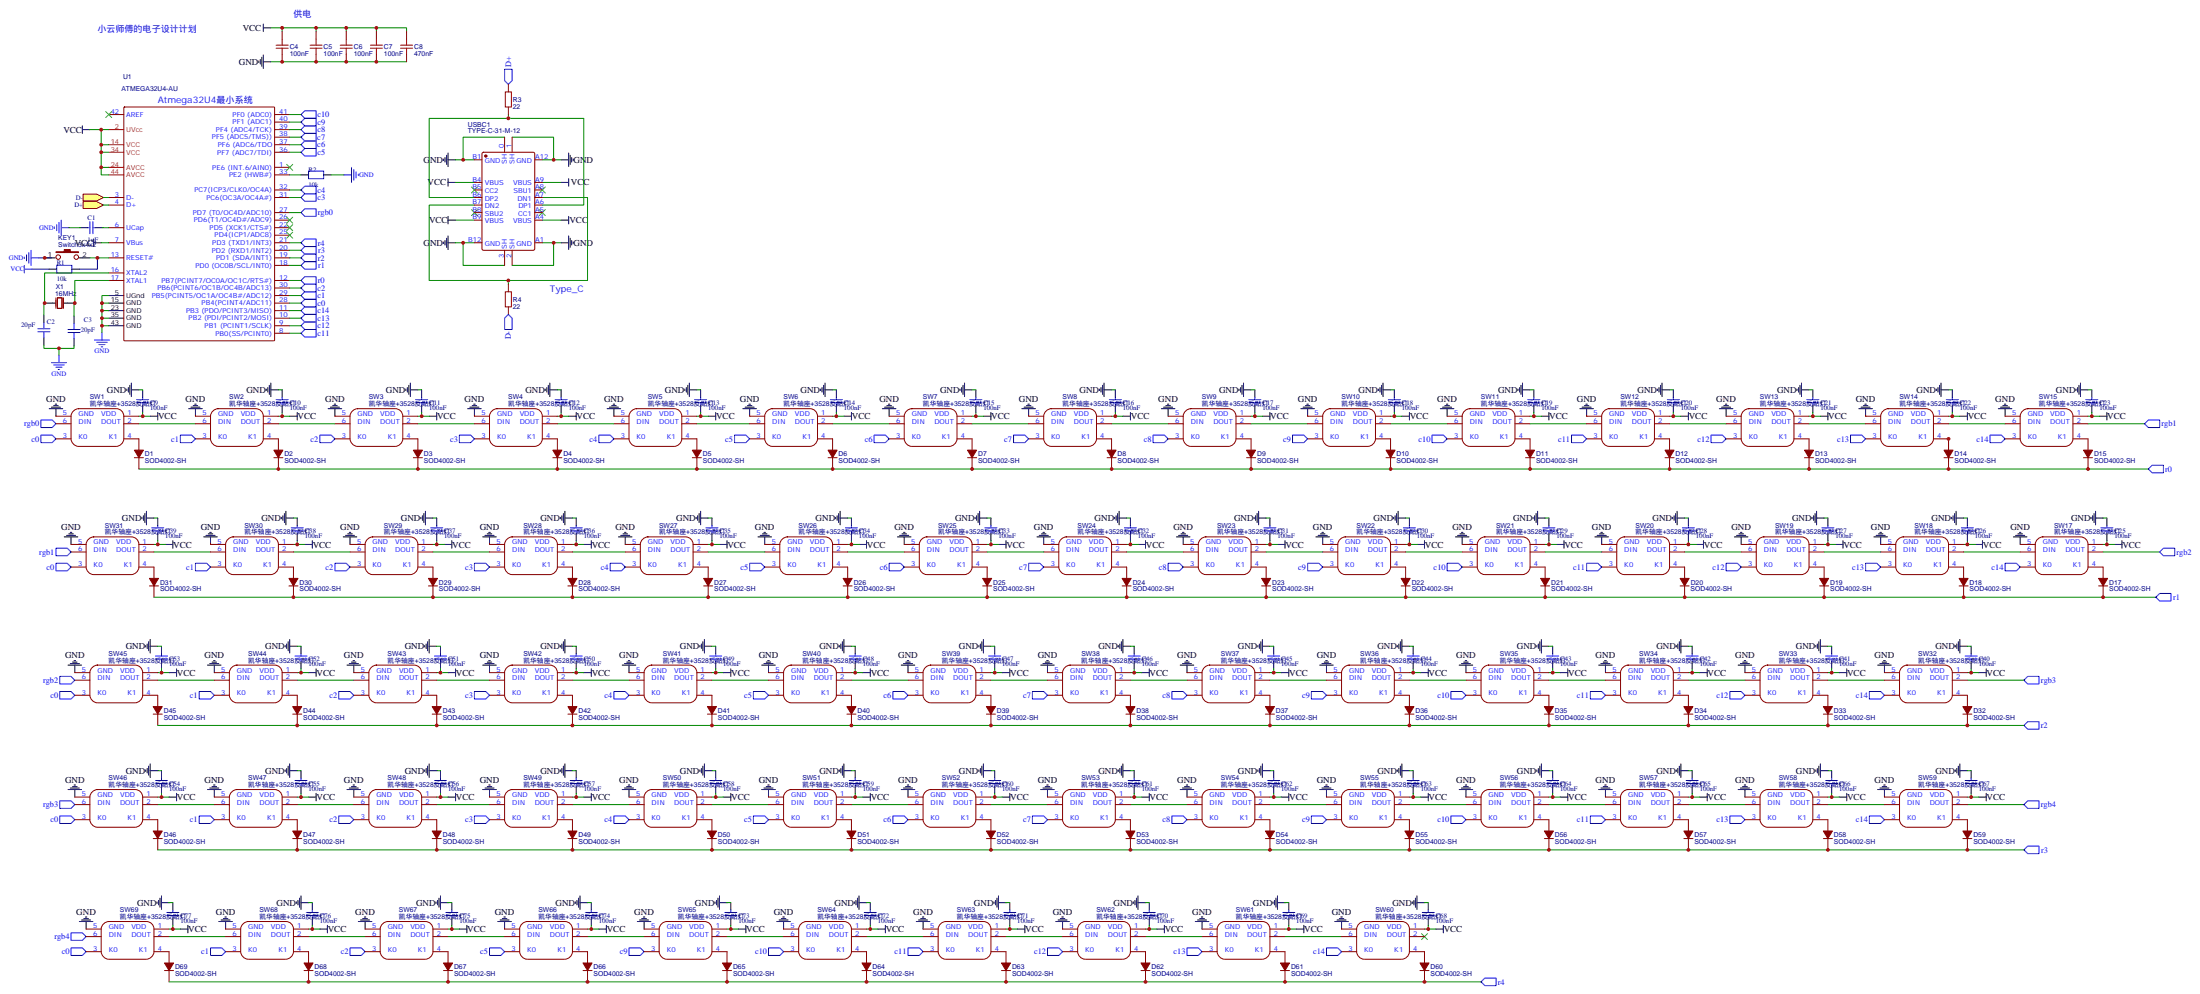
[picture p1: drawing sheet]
# Altium schematic sheet Flame68.schdoc
size 750 x 347 mm

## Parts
C1  1uF  [C0805]
C2  20pF  [C0805]
C3  20pF  [C0805]
C4  100nF  [C0805]
C5  100nF  [C0805]
C6  100nF  [C0805]
C7  100nF  [C0805]
C8  470nF  [C0805]
C9  100nF  [C0805]
C10  100nF  [C0805]
C11  100nF  [C0805]
C12  100nF  [C0805]
C13  100nF  [C0805]
C14  100nF  [C0805]
C15  100nF  [C0805]
C16  100nF  [C0805]
C17  100nF  [C0805]
C18  100nF  [C0805]
C19  100nF  [C0805]
C20  100nF  [C0805]
C21  100nF  [C0805]
C22  100nF  [C0805]
C23  100nF  [C0805]
C25  100nF  [C0805]
C26  100nF  [C0805]
C27  100nF  [C0805]
C28  100nF  [C0805]
C29  100nF  [C0805]
C30  100nF  [C0805]
C31  100nF  [C0805]
C32  100nF  [C0805]
C33  100nF  [C0805]
C34  100nF  [C0805]
C35  100nF  [C0805]
C36  100nF  [C0805]
C37  100nF  [C0805]
C38  100nF  [C0805]
C39  100nF  [C0805]
C40  100nF  [C0805]
C41  100nF  [C0805]
C42  100nF  [C0805]
C43  100nF  [C0805]
C44  100nF  [C0805]
C45  100nF  [C0805]
C46  100nF  [C0805]
C47  100nF  [C0805]
C48  100nF  [C0805]
C49  100nF  [C0805]
C50  100nF  [C0805]
C51  100nF  [C0805]
C52  100nF  [C0805]
C53  100nF  [C0805]
C54  100nF  [C0805]
C55  100nF  [C0805]
C56  100nF  [C0805]
C57  100nF  [C0805]
C58  100nF  [C0805]
C59  100nF  [C0805]
C60  100nF  [C0805]
C61  100nF  [C0805]
C62  100nF  [C0805]
C63  100nF  [C0805]
C64  100nF  [C0805]
C65  100nF  [C0805]
C66  100nF  [C0805]
C67  100nF  [C0805]
C68  100nF  [C0805]
C69  100nF  [C0805]
C70  100nF  [C0805]
C71  100nF  [C0805]
C72  100nF  [C0805]
C73  100nF  [C0805]
C74  100nF  [C0805]
C75  100nF  [C0805]
C76  100nF  [C0805]
C77  100nF  [C0805]
D1  SOD4002-SH  [SOD-123F_L2.8-W1.8-LS3.7-RD]
D2  SOD4002-SH  [SOD-123F_L2.8-W1.8-LS3.7-RD]
D3  SOD4002-SH  [SOD-123F_L2.8-W1.8-LS3.7-RD]
D4  SOD4002-SH  [SOD-123F_L2.8-W1.8-LS3.7-RD]
D5  SOD4002-SH  [SOD-123F_L2.8-W1.8-LS3.7-RD]
D6  SOD4002-SH  [SOD-123F_L2.8-W1.8-LS3.7-RD]
D7  SOD4002-SH  [SOD-123F_L2.8-W1.8-LS3.7-RD]
D8  SOD4002-SH  [SOD-123F_L2.8-W1.8-LS3.7-RD]
D9  SOD4002-SH  [SOD-123F_L2.8-W1.8-LS3.7-RD]
D10  SOD4002-SH  [SOD-123F_L2.8-W1.8-LS3.7-RD]
D11  SOD4002-SH  [SOD-123F_L2.8-W1.8-LS3.7-RD]
D12  SOD4002-SH  [SOD-123F_L2.8-W1.8-LS3.7-RD]
D13  SOD4002-SH  [SOD-123F_L2.8-W1.8-LS3.7-RD]
D14  SOD4002-SH  [SOD-123F_L2.8-W1.8-LS3.7-RD]
D15  SOD4002-SH  [SOD-123F_L2.8-W1.8-LS3.7-RD]
D17  SOD4002-SH  [SOD-123F_L2.8-W1.8-LS3.7-RD]
D18  SOD4002-SH  [SOD-123F_L2.8-W1.8-LS3.7-RD]
D19  SOD4002-SH  [SOD-123F_L2.8-W1.8-LS3.7-RD]
D20  SOD4002-SH  [SOD-123F_L2.8-W1.8-LS3.7-RD]
D21  SOD4002-SH  [SOD-123F_L2.8-W1.8-LS3.7-RD]
D22  SOD4002-SH  [SOD-123F_L2.8-W1.8-LS3.7-RD]
D23  SOD4002-SH  [SOD-123F_L2.8-W1.8-LS3.7-RD]
D24  SOD4002-SH  [SOD-123F_L2.8-W1.8-LS3.7-RD]
D25  SOD4002-SH  [SOD-123F_L2.8-W1.8-LS3.7-RD]
D26  SOD4002-SH  [SOD-123F_L2.8-W1.8-LS3.7-RD]
D27  SOD4002-SH  [SOD-123F_L2.8-W1.8-LS3.7-RD]
D28  SOD4002-SH  [SOD-123F_L2.8-W1.8-LS3.7-RD]
D29  SOD4002-SH  [SOD-123F_L2.8-W1.8-LS3.7-RD]
D30  SOD4002-SH  [SOD-123F_L2.8-W1.8-LS3.7-RD]
D31  SOD4002-SH  [SOD-123F_L2.8-W1.8-LS3.7-RD]
D32  SOD4002-SH  [SOD-123F_L2.8-W1.8-LS3.7-RD]
D33  SOD4002-SH  [SOD-123F_L2.8-W1.8-LS3.7-RD]
D34  SOD4002-SH  [SOD-123F_L2.8-W1.8-LS3.7-RD]
D35  SOD4002-SH  [SOD-123F_L2.8-W1.8-LS3.7-RD]
D36  SOD4002-SH  [SOD-123F_L2.8-W1.8-LS3.7-RD]
D37  SOD4002-SH  [SOD-123F_L2.8-W1.8-LS3.7-RD]
D38  SOD4002-SH  [SOD-123F_L2.8-W1.8-LS3.7-RD]
D39  SOD4002-SH  [SOD-123F_L2.8-W1.8-LS3.7-RD]
D40  SOD4002-SH  [SOD-123F_L2.8-W1.8-LS3.7-RD]
D41  SOD4002-SH  [SOD-123F_L2.8-W1.8-LS3.7-RD]
D42  SOD4002-SH  [SOD-123F_L2.8-W1.8-LS3.7-RD]
D43  SOD4002-SH  [SOD-123F_L2.8-W1.8-LS3.7-RD]
D44  SOD4002-SH  [SOD-123F_L2.8-W1.8-LS3.7-RD]
D45  SOD4002-SH  [SOD-123F_L2.8-W1.8-LS3.7-RD]
D46  SOD4002-SH  [SOD-123F_L2.8-W1.8-LS3.7-RD]
D47  SOD4002-SH  [SOD-123F_L2.8-W1.8-LS3.7-RD]
D48  SOD4002-SH  [SOD-123F_L2.8-W1.8-LS3.7-RD]
D49  SOD4002-SH  [SOD-123F_L2.8-W1.8-LS3.7-RD]
D50  SOD4002-SH  [SOD-123F_L2.8-W1.8-LS3.7-RD]
D51  SOD4002-SH  [SOD-123F_L2.8-W1.8-LS3.7-RD]
D52  SOD4002-SH  [SOD-123F_L2.8-W1.8-LS3.7-RD]
D53  SOD4002-SH  [SOD-123F_L2.8-W1.8-LS3.7-RD]
D54  SOD4002-SH  [SOD-123F_L2.8-W1.8-LS3.7-RD]
D55  SOD4002-SH  [SOD-123F_L2.8-W1.8-LS3.7-RD]
D56  SOD4002-SH  [SOD-123F_L2.8-W1.8-LS3.7-RD]
D57  SOD4002-SH  [SOD-123F_L2.8-W1.8-LS3.7-RD]
D58  SOD4002-SH  [SOD-123F_L2.8-W1.8-LS3.7-RD]
D59  SOD4002-SH  [SOD-123F_L2.8-W1.8-LS3.7-RD]
D60  SOD4002-SH  [SOD-123F_L2.8-W1.8-LS3.7-RD]
D61  SOD4002-SH  [SOD-123F_L2.8-W1.8-LS3.7-RD]
D62  SOD4002-SH  [SOD-123F_L2.8-W1.8-LS3.7-RD]
D63  SOD4002-SH  [SOD-123F_L2.8-W1.8-LS3.7-RD]
D64  SOD4002-SH  [SOD-123F_L2.8-W1.8-LS3.7-RD]
D65  SOD4002-SH  [SOD-123F_L2.8-W1.8-LS3.7-RD]
D66  SOD4002-SH  [SOD-123F_L2.8-W1.8-LS3.7-RD]
D67  SOD4002-SH  [SOD-123F_L2.8-W1.8-LS3.7-RD]
D68  SOD4002-SH  [SOD-123F_L2.8-W1.8-LS3.7-RD]
D69  SOD4002-SH  [SOD-123F_L2.8-W1.8-LS3.7-RD]
KEY1  Switch3x4x2  [SW-SMD_L4.0-W2.9-LS5.0]
R1  10k  [R0805]
R2  10k  [R0805]
R3  22  [R0805]
R4  22  [R0805]
SW1  凯华轴座+3528反贴灯  [凯华轴座+3528反贴灯（无丝印）1]
SW2  凯华轴座+3528反贴灯  [凯华轴座+3528反贴灯（无丝印）1]
SW3  凯华轴座+3528反贴灯  [凯华轴座+3528反贴灯（无丝印）1]
SW4  凯华轴座+3528反贴灯  [凯华轴座+3528反贴灯（无丝印）1]
SW5  凯华轴座+3528反贴灯  [凯华轴座+3528反贴灯（无丝印）1]
SW6  凯华轴座+3528反贴灯  [凯华轴座+3528反贴灯（无丝印）1]
SW7  凯华轴座+3528反贴灯  [凯华轴座+3528反贴灯（无丝印）1]
SW8  凯华轴座+3528反贴灯  [凯华轴座+3528反贴灯（无丝印）1]
SW9  凯华轴座+3528反贴灯  [凯华轴座+3528反贴灯（无丝印）1]
SW10  凯华轴座+3528反贴灯  [凯华轴座+3528反贴灯（无丝印）1]
SW11  凯华轴座+3528反贴灯  [凯华轴座+3528反贴灯（无丝印）1]
SW12  凯华轴座+3528反贴灯  [凯华轴座+3528反贴灯（无丝印）1]
SW13  凯华轴座+3528反贴灯  [凯华轴座+3528反贴灯（无丝印）1]
SW14  凯华轴座+3528反贴灯  [凯华轴座+3528反贴灯（无丝印）1]
SW15  凯华轴座+3528反贴灯  [凯华轴座+3528反贴灯（无丝印）1]
SW17  凯华轴座+3528反贴灯  [凯华轴座+3528反贴灯（无丝印）1]
SW18  凯华轴座+3528反贴灯  [凯华轴座+3528反贴灯（无丝印）1]
SW19  凯华轴座+3528反贴灯  [凯华轴座+3528反贴灯（无丝印）1]
SW20  凯华轴座+3528反贴灯  [凯华轴座+3528反贴灯（无丝印）1]
SW21  凯华轴座+3528反贴灯  [凯华轴座+3528反贴灯（无丝印）1]
SW22  凯华轴座+3528反贴灯  [凯华轴座+3528反贴灯（无丝印）1]
SW23  凯华轴座+3528反贴灯  [凯华轴座+3528反贴灯（无丝印）1]
SW24  凯华轴座+3528反贴灯  [凯华轴座+3528反贴灯（无丝印）1]
SW25  凯华轴座+3528反贴灯  [凯华轴座+3528反贴灯（无丝印）1]
SW26  凯华轴座+3528反贴灯  [凯华轴座+3528反贴灯（无丝印）1]
SW27  凯华轴座+3528反贴灯  [凯华轴座+3528反贴灯（无丝印）1]
SW28  凯华轴座+3528反贴灯  [凯华轴座+3528反贴灯（无丝印）1]
SW29  凯华轴座+3528反贴灯  [凯华轴座+3528反贴灯（无丝印）1]
SW30  凯华轴座+3528反贴灯  [凯华轴座+3528反贴灯（无丝印）1]
SW31  凯华轴座+3528反贴灯  [凯华轴座+3528反贴灯（无丝印）1]
SW32  凯华轴座+3528反贴灯  [凯华轴座+3528反贴灯（无丝印）1]
SW33  凯华轴座+3528反贴灯  [凯华轴座+3528反贴灯（无丝印）1]
SW34  凯华轴座+3528反贴灯  [凯华轴座+3528反贴灯（无丝印）1]
SW35  凯华轴座+3528反贴灯  [凯华轴座+3528反贴灯（无丝印）1]
SW36  凯华轴座+3528反贴灯  [凯华轴座+3528反贴灯（无丝印）1]
SW37  凯华轴座+3528反贴灯  [凯华轴座+3528反贴灯（无丝印）1]
SW38  凯华轴座+3528反贴灯  [凯华轴座+3528反贴灯（无丝印）1]
SW39  凯华轴座+3528反贴灯  [凯华轴座+3528反贴灯（无丝印）1]
SW40  凯华轴座+3528反贴灯  [凯华轴座+3528反贴灯（无丝印）1]
SW41  凯华轴座+3528反贴灯  [凯华轴座+3528反贴灯（无丝印）1]
SW42  凯华轴座+3528反贴灯  [凯华轴座+3528反贴灯（无丝印）1]
SW43  凯华轴座+3528反贴灯  [凯华轴座+3528反贴灯（无丝印）1]
SW44  凯华轴座+3528反贴灯  [凯华轴座+3528反贴灯（无丝印）1]
SW45  凯华轴座+3528反贴灯  [凯华轴座+3528反贴灯（无丝印）1]
SW46  凯华轴座+3528反贴灯  [凯华轴座+3528反贴灯（无丝印）1]
SW47  凯华轴座+3528反贴灯  [凯华轴座+3528反贴灯（无丝印）1]
SW48  凯华轴座+3528反贴灯  [凯华轴座+3528反贴灯（无丝印）1]
SW49  凯华轴座+3528反贴灯  [凯华轴座+3528反贴灯（无丝印）1]
SW50  凯华轴座+3528反贴灯  [凯华轴座+3528反贴灯（无丝印）1]
SW51  凯华轴座+3528反贴灯  [凯华轴座+3528反贴灯（无丝印）1]
SW52  凯华轴座+3528反贴灯  [凯华轴座+3528反贴灯（无丝印）1]
SW53  凯华轴座+3528反贴灯  [凯华轴座+3528反贴灯（无丝印）1]
SW54  凯华轴座+3528反贴灯  [凯华轴座+3528反贴灯（无丝印）1]
SW55  凯华轴座+3528反贴灯  [凯华轴座+3528反贴灯（无丝印）1]
SW56  凯华轴座+3528反贴灯  [凯华轴座+3528反贴灯（无丝印）1]
SW57  凯华轴座+3528反贴灯  [凯华轴座+3528反贴灯（无丝印）1]
SW58  凯华轴座+3528反贴灯  [凯华轴座+3528反贴灯（无丝印）1]
SW59  凯华轴座+3528反贴灯  [凯华轴座+3528反贴灯（无丝印）1]
SW60  凯华轴座+3528反贴灯  [凯华轴座+3528反贴灯（无丝印）1]
SW61  凯华轴座+3528反贴灯  [凯华轴座+3528反贴灯（无丝印）1]
SW62  凯华轴座+3528反贴灯  [凯华轴座+3528反贴灯（无丝印）1]
SW63  凯华轴座+3528反贴灯  [凯华轴座+3528反贴灯（无丝印）1]
SW64  凯华轴座+3528反贴灯  [凯华轴座+3528反贴灯（无丝印）1]
SW65  凯华轴座+3528反贴灯  [凯华轴座+3528反贴灯（无丝印）1]
SW66  凯华轴座+3528反贴灯  [凯华轴座+3528反贴灯（无丝印）1]
SW67  凯华轴座+3528反贴灯  [凯华轴座+3528反贴灯（无丝印）1]
SW68  凯华轴座+3528反贴灯  [凯华轴座+3528反贴灯（无丝印）1]
SW69  凯华轴座+3528反贴灯  [凯华轴座+3528反贴灯（无丝印）1]
U1  ATMEGA32U4-AU  [QFP-44_L10.0-W10.0-P0.80-LS13.2-BL]
USBC1  TYPE-C-31-M-12  [USB-C_SMD-TYPE-C-31-M-12]
X1  16MHz  [OSC-SMD_2P-L5.0-W3.2]

## Ports
c0 (in), c1 (in), c2 (in), c3 (in), c4 (in), c5 (in), c6 (in), c7 (in), c8 (in), c9 (in), c10 (in), c11 (in), c12 (in), c13 (in), c14 (in), D+ (in), D- (in), r0 (in), r1 (in), r2 (in), r3 (in), r4 (in), rgb0 (in), rgb1 (in), rgb2 (in), rgb3 (in), rgb4 (in)

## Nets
GND: C1.1 C2.2 C3.2 C4.1 C5.1 C6.1 C7.1 C8.1 C9.2 C10.2 C11.2 C12.2 C13.2 C14.2 C15.2 C16.2 C17.2 C18.2 C19.2 C20.2 C21.2 C22.2 C23.2 C25.2 C26.2 C27.2 C28.2 C29.2 C30.2 C31.2 C32.2 C33.2 C34.2 C35.2 C36.2 C37.2 C38.2 C39.2 C40.2 C41.2 C42.2 C43.2 C44.2 C45.2 C46.2 C47.2 C48.2 C49.2 C50.2 C51.2 C52.2 C53.2 C54.2 C55.2 C56.2 C57.2 C58.2 C59.2 C60.2 C61.2 C62.2 C63.2 C64.2 C65.2 C66.2 C67.2 C68.2 C69.2 C70.2 C71.2 C72.2 C73.2 C74.2 C75.2 C76.2 C77.2 KEY1.1 R2.2 SW1.5 SW2.5 SW3.5 SW4.5 SW5.5 SW6.5 SW7.5 SW8.5 SW9.5 SW10.5 SW11.5 SW12.5 SW13.5 SW14.5 SW15.5 SW17.5 SW18.5 SW19.5 SW20.5 SW21.5 SW22.5 SW23.5 SW24.5 SW25.5 SW26.5 SW27.5 SW28.5 SW29.5 SW30.5 SW31.5 SW32.5 SW33.5 SW34.5 SW35.5 SW36.5 SW37.5 SW38.5 SW39.5 SW40.5 SW41.5 SW42.5 SW43.5 SW44.5 SW45.5 SW46.5 SW47.5 SW48.5 SW49.5 SW50.5 SW51.5 SW52.5 SW53.5 SW54.5 SW55.5 SW56.5 SW57.5 SW58.5 SW59.5 SW60.5 SW61.5 SW62.5 SW63.5 SW64.5 SW65.5 SW66.5 SW67.5 SW68.5 SW69.5 U1.5(UGnd) U1.15(GND) U1.23(GND) U1.35(GND) U1.43(GND) USBC1.0(SH) USBC1.1(SH) USBC1.2(SH) USBC1.3(SH) USBC1.A1(GND) USBC1.A12(GND) USBC1.B1(GND) USBC1.B12(GND)
VCC: C4.2 C5.2 C6.2 C7.2 C8.2 C9.1 C10.1 C11.1 C12.1 C13.1 C14.1 C15.1 C16.1 C17.1 C18.1 C19.1 C20.1 C21.1 C22.1 C23.1 C25.1 C26.1 C27.1 C28.1 C29.1 C30.1 C31.1 C32.1 C33.1 C34.1 C35.1 C36.1 C37.1 C38.1 C39.1 C40.1 C41.1 C42.1 C43.1 C44.1 C45.1 C46.1 C47.1 C48.1 C49.1 C50.1 C51.1 C52.1 C53.1 C54.1 C55.1 C56.1 C57.1 C58.1 C59.1 C60.1 C61.1 C62.1 C63.1 C64.1 C65.1 C66.1 C67.1 C68.1 C69.1 C70.1 C71.1 C72.1 C73.1 C74.1 C75.1 C76.1 C77.1 R1.1 SW1.1 SW2.1 SW3.1 SW4.1 SW5.1 SW6.1 SW7.1 SW8.1 SW9.1 SW10.1 SW11.1 SW12.1 SW13.1 SW14.1 SW15.1 SW17.1 SW18.1 SW19.1 SW20.1 SW21.1 SW22.1 SW23.1 SW24.1 SW25.1 SW26.1 SW27.1 SW28.1 SW29.1 SW30.1 SW31.1 SW32.1 SW33.1 SW34.1 SW35.1 SW36.1 SW37.1 SW38.1 SW39.1 SW40.1 SW41.1 SW42.1 SW43.1 SW44.1 SW45.1 SW46.1 SW47.1 SW48.1 SW49.1 SW50.1 SW51.1 SW52.1 SW53.1 SW54.1 SW55.1 SW56.1 SW57.1 SW58.1 SW59.1 SW60.1 SW61.1 SW62.1 SW63.1 SW64.1 SW65.1 SW66.1 SW67.1 SW68.1 SW69.1 U1.2(UVcc) U1.7(VBus) U1.14(VCC) U1.24(AVCC) U1.34(VCC) U1.44(AVCC) USBC1.A4(VBUS) USBC1.A9(VBUS) USBC1.B4(VBUS) USBC1.B9(VBUS)
c0: SW1.3 SW31.3 SW45.3 SW46.3 SW69.3 U1.28(PB4(PCINT4/ADC11)) ; port c0
c1: SW2.3 SW30.3 SW44.3 SW47.3 SW68.3 U1.29(PB5(PCINT5/OC1A/OC4B#/ADC12)) ; port c1
c2: SW3.3 SW29.3 SW43.3 SW48.3 SW67.3 U1.30(PB6(PCINT6/OC1B/OC4B/ADC13)) ; port c2
c3: SW4.3 SW28.3 SW42.3 SW49.3 U1.31(PC6(OC3A/OC4A#)) ; port c3
c4: SW5.3 SW27.3 SW41.3 SW50.3 U1.32(PC7(ICP3/CLK0/OC4A)) ; port c4
c5: SW6.3 SW26.3 SW40.3 SW51.3 SW66.3 U1.36(PF7_(ADC7/TDI)) ; port c5
c6: SW7.3 SW25.3 SW39.3 SW52.3 U1.37(PF6_(ADC6/TDO) ; port c6
c7: SW8.3 SW24.3 SW38.3 SW53.3 U1.38(PF5_(ADC5/TMS))) ; port c7
c8: SW9.3 SW23.3 SW37.3 SW54.3 U1.39(PF4_(ADC4/TCK)) ; port c8
c9: SW10.3 SW22.3 SW36.3 SW55.3 SW65.3 U1.40(PF1_(ADC1)) ; port c9
c10: SW11.3 SW21.3 SW35.3 SW56.3 SW64.3 U1.41(PF0_(ADC0)) ; port c10
c11: SW12.3 SW20.3 SW34.3 SW57.3 SW63.3 U1.8(PB0(SS/PCINT0)) ; port c11
c12: SW13.3 SW19.3 SW33.3 SW62.3 U1.9(PB1_(PCINT1/SCLK)) ; port c12
c13: SW14.3 SW18.3 SW58.3 SW61.3 U1.10(PB2_(PDI/PCINT2/MOSI)) ; port c13
c14: SW15.3 SW17.3 SW32.3 SW59.3 SW60.3 U1.11(PB3_(PDO/PCINT3/MISO)) ; port c14
D+: R3.2 U1.4(D+) ; port D+
D-: R4.1 U1.3(D-) ; port D-
r0: D1.1(K) D2.1(K) D3.1(K) D4.1(K) D5.1(K) D6.1(K) D7.1(K) D8.1(K) D9.1(K) D10.1(K) D11.1(K) D12.1(K) D13.1(K) D14.1(K) D15.1(K) U1.12(PB7(PCINT7/OC0A/OC1C/RTS#)) ; port r0
r1: D17.1(K) D18.1(K) D19.1(K) D20.1(K) D21.1(K) D22.1(K) D23.1(K) D24.1(K) D25.1(K) D26.1(K) D27.1(K) D28.1(K) D29.1(K) D30.1(K) D31.1(K) U1.18(PD0_(OC0B/SCL/INT0)) ; port r1
r2: D32.1(K) D33.1(K) D34.1(K) D35.1(K) D36.1(K) D37.1(K) D38.1(K) D39.1(K) D40.1(K) D41.1(K) D42.1(K) D43.1(K) D44.1(K) D45.1(K) U1.19(PD1_(SDA/INT1)) ; port r2
r3: D46.1(K) D47.1(K) D48.1(K) D49.1(K) D50.1(K) D51.1(K) D52.1(K) D53.1(K) D54.1(K) D55.1(K) D56.1(K) D57.1(K) D58.1(K) D59.1(K) U1.20(PD2_(RXD1/INT2)) ; port r3
r4: D60.1(K) D61.1(K) D62.1(K) D63.1(K) D64.1(K) D65.1(K) D66.1(K) D67.1(K) D68.1(K) D69.1(K) U1.21(PD3_(TXD1/INT3)) ; port r4
rgb0: SW1.6 U1.27(PD7_(T0/OC4D/ADC10)) ; port rgb0
rgb1: SW15.2 SW31.6 ; port rgb1
rgb2: SW17.2 SW45.6 ; port rgb2
rgb3: SW32.2 SW46.6 ; port rgb3
rgb4: SW59.2 SW69.6 ; port rgb4
NetC1_2: C1.2 U1.6(UCap)
NetC2_1: C2.1 U1.16(XTAL2) X1.2(OSC2)
NetC3_1: C3.1 U1.17(XTAL1) X1.1(OSC1)
NetD1_2: D1.2(A) SW1.4
NetD2_2: D2.2(A) SW2.4
NetD3_2: D3.2(A) SW3.4
NetD4_2: D4.2(A) SW4.4
NetD5_2: D5.2(A) SW5.4
NetD6_2: D6.2(A) SW6.4
NetD7_2: D7.2(A) SW7.4
NetD8_2: D8.2(A) SW8.4
NetD9_2: D9.2(A) SW9.4
NetD10_2: D10.2(A) SW10.4
NetD11_2: D11.2(A) SW11.4
NetD12_2: D12.2(A) SW12.4
NetD13_2: D13.2(A) SW13.4
NetD14_2: D14.2(A) SW14.4
NetD15_2: D15.2(A) SW15.4
NetD17_2: D17.2(A) SW17.4
NetD18_2: D18.2(A) SW18.4
NetD19_2: D19.2(A) SW19.4
NetD20_2: D20.2(A) SW20.4
NetD21_2: D21.2(A) SW21.4
NetD22_2: D22.2(A) SW22.4
NetD23_2: D23.2(A) SW23.4
NetD24_2: D24.2(A) SW24.4
NetD25_2: D25.2(A) SW25.4
NetD26_2: D26.2(A) SW26.4
NetD27_2: D27.2(A) SW27.4
NetD28_2: D28.2(A) SW28.4
NetD29_2: D29.2(A) SW29.4
NetD30_2: D30.2(A) SW30.4
NetD31_2: D31.2(A) SW31.4
NetD32_2: D32.2(A) SW32.4
NetD33_2: D33.2(A) SW33.4
NetD34_2: D34.2(A) SW34.4
NetD35_2: D35.2(A) SW35.4
NetD36_2: D36.2(A) SW36.4
NetD37_2: D37.2(A) SW37.4
NetD38_2: D38.2(A) SW38.4
NetD39_2: D39.2(A) SW39.4
NetD40_2: D40.2(A) SW40.4
NetD41_2: D41.2(A) SW41.4
NetD42_2: D42.2(A) SW42.4
NetD43_2: D43.2(A) SW43.4
NetD44_2: D44.2(A) SW44.4
NetD45_2: D45.2(A) SW45.4
NetD46_2: D46.2(A) SW46.4
NetD47_2: D47.2(A) SW47.4
NetD48_2: D48.2(A) SW48.4
NetD49_2: D49.2(A) SW49.4
NetD50_2: D50.2(A) SW50.4
NetD51_2: D51.2(A) SW51.4
NetD52_2: D52.2(A) SW52.4
NetD53_2: D53.2(A) SW53.4
NetD54_2: D54.2(A) SW54.4
NetD55_2: D55.2(A) SW55.4
NetD56_2: D56.2(A) SW56.4
NetD57_2: D57.2(A) SW57.4
NetD58_2: D58.2(A) SW58.4
NetD59_2: D59.2(A) SW59.4
NetD60_2: D60.2(A) SW60.4
NetD61_2: D61.2(A) SW61.4
NetD62_2: D62.2(A) SW62.4
NetD63_2: D63.2(A) SW63.4
NetD64_2: D64.2(A) SW64.4
NetD65_2: D65.2(A) SW65.4
NetD66_2: D66.2(A) SW66.4
NetD67_2: D67.2(A) SW67.4
NetD68_2: D68.2(A) SW68.4
NetD69_2: D69.2(A) SW69.4
NetKEY1_2: KEY1.2 R1.2 U1.13(RESET#)
NetR2_1: R2.1 U1.33(PE2_(HWB#))
NetR3_1: R3.1 USBC1.A6(DP1) USBC1.B6(DP2)
NetR4_2: R4.2 USBC1.A7(DN1) USBC1.B7(DN2)
NetSW1_2: SW1.2 SW2.6
NetSW2_2: SW2.2 SW3.6
NetSW3_2: SW3.2 SW4.6
NetSW4_2: SW4.2 SW5.6
NetSW5_2: SW5.2 SW6.6
NetSW6_2: SW6.2 SW7.6
NetSW7_2: SW7.2 SW8.6
NetSW8_2: SW8.2 SW9.6
NetSW9_2: SW9.2 SW10.6
NetSW10_2: SW10.2 SW11.6
NetSW11_2: SW11.2 SW12.6
NetSW12_2: SW12.2 SW13.6
NetSW13_2: SW13.2 SW14.6
NetSW14_2: SW14.2 SW15.6
NetSW17_6: SW17.6 SW18.2
NetSW18_6: SW18.6 SW19.2
NetSW19_6: SW19.6 SW20.2
NetSW20_6: SW20.6 SW21.2
NetSW21_6: SW21.6 SW22.2
NetSW22_6: SW22.6 SW23.2
NetSW23_6: SW23.6 SW24.2
NetSW24_6: SW24.6 SW25.2
NetSW25_6: SW25.6 SW26.2
NetSW26_6: SW26.6 SW27.2
NetSW27_6: SW27.6 SW28.2
NetSW28_6: SW28.6 SW29.2
NetSW29_6: SW29.6 SW30.2
NetSW30_6: SW30.6 SW31.2
NetSW32_6: SW32.6 SW33.2
NetSW33_6: SW33.6 SW34.2
NetSW34_6: SW34.6 SW35.2
NetSW35_6: SW35.6 SW36.2
NetSW36_6: SW36.6 SW37.2
NetSW37_6: SW37.6 SW38.2
NetSW38_6: SW38.6 SW39.2
NetSW39_6: SW39.6 SW40.2
NetSW40_6: SW40.6 SW41.2
NetSW41_6: SW41.6 SW42.2
NetSW42_6: SW42.6 SW43.2
NetSW43_6: SW43.6 SW44.2
NetSW44_6: SW44.6 SW45.2
NetSW46_2: SW46.2 SW47.6
NetSW47_2: SW47.2 SW48.6
NetSW48_2: SW48.2 SW49.6
NetSW49_2: SW49.2 SW50.6
NetSW50_2: SW50.2 SW51.6
NetSW51_2: SW51.2 SW52.6
NetSW52_2: SW52.2 SW53.6
NetSW53_2: SW53.2 SW54.6
NetSW54_2: SW54.2 SW55.6
NetSW55_2: SW55.2 SW56.6
NetSW56_2: SW56.2 SW57.6
NetSW57_2: SW57.2 SW58.6
NetSW58_2: SW58.2 SW59.6
NetSW60_6: SW60.6 SW61.2
NetSW61_6: SW61.6 SW62.2
NetSW62_6: SW62.6 SW63.2
NetSW63_6: SW63.6 SW64.2
NetSW64_6: SW64.6 SW65.2
NetSW65_6: SW65.6 SW66.2
NetSW66_6: SW66.6 SW67.2
NetSW67_6: SW67.6 SW68.2
NetSW68_6: SW68.6 SW69.2

Not connected (* = marked no-connect by the designer): SW60 2(6)*; U1 1(PE6_(INT.6/AIN0))* 22(PD5_(XCK1/CTS#))* 25(PD4(ICP1/ADC8))* 26(PD6(T1/OC4D#/ADC9))* 42(AREF)*; USBC1 A5(CC1)* A8(SBU1)* B5(CC2)* B8(SBU2)*

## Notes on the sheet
- 小云师傅的电子设计计划
- 供电
- (near U1) Atmega32U4最小系统
- Type_C
- (near SW31) DIN
